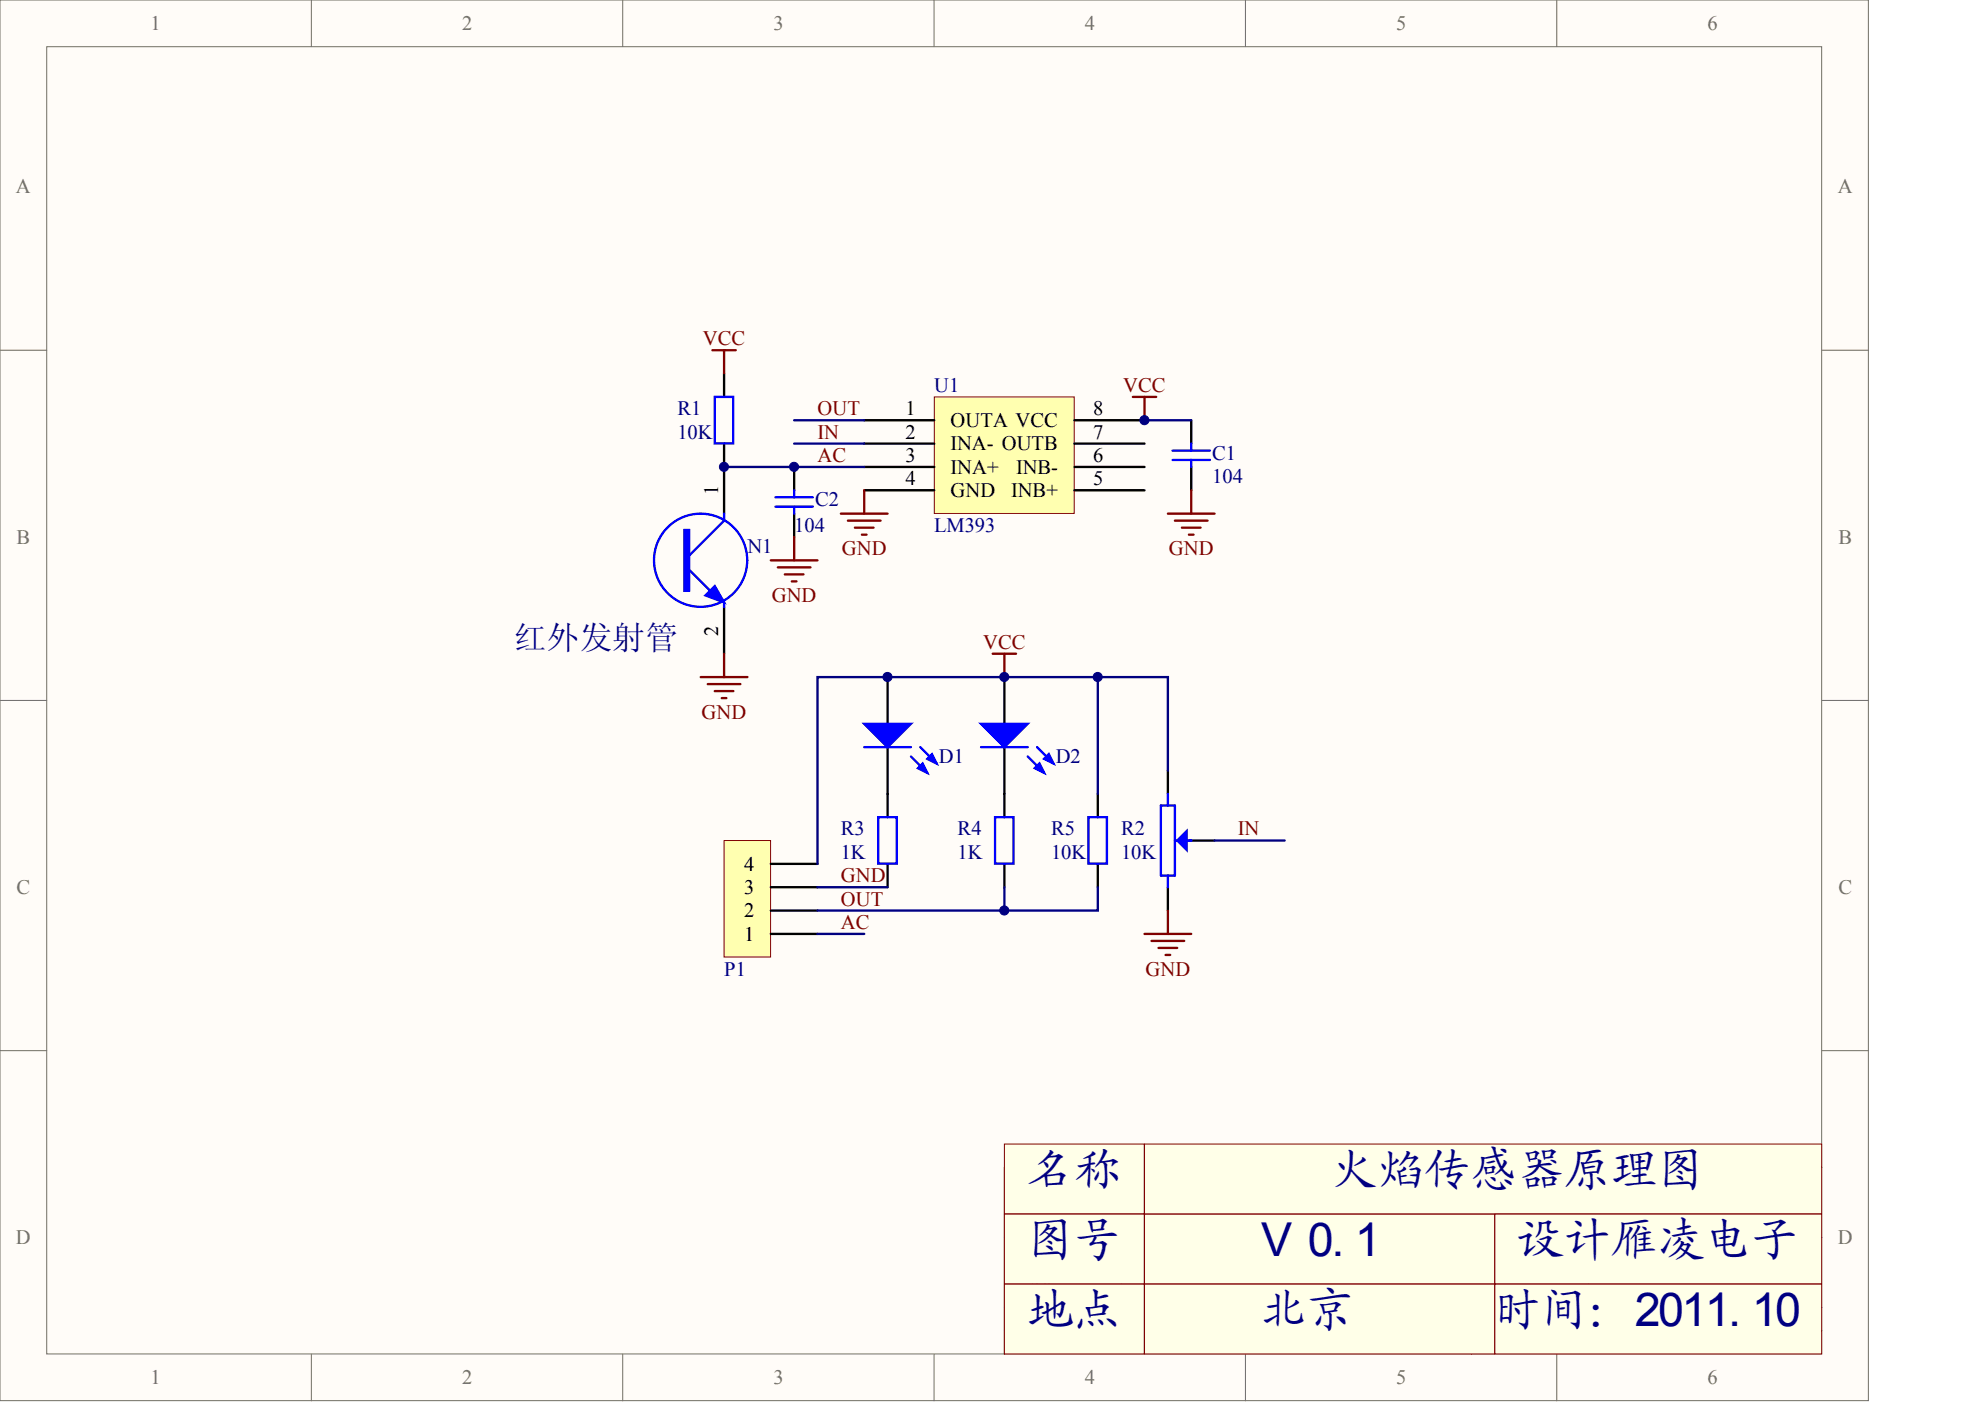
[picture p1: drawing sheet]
<svg xmlns="http://www.w3.org/2000/svg" width="840mm" height="594mm" viewBox="0 0 840 594" stroke-linecap="round" stroke-linejoin="round" font-family="sans-serif">
<g fill="#fffcf8" stroke="#716f64" stroke-width=".42">
<path d="M0 0h790.7v592.7h-790.7z"/>
<path d="M19.8 19.8h751.1v553.1h-751.1z"/>
</g>
<g fill="none" stroke="#716f64" stroke-width=".42">
<path d="M131.8 0v19.8M263.5 0v19.8M395.3 0v19.8M527.1 0v19.8M658.8 0v19.8M0 148.2h19.8M771 148.2h19.8M0 296.4h19.8M771 296.4h19.8M0 444.6h19.8M771 444.6h19.8M131.8 573v19.8"/>
<path d="M263.5 573v19.8M395.3 573v19.8M527.1 573v19.8M658.8 573v19.8"/>
</g>
<path d="M771 494h-346v79M425 523.6h346M474.5 523.6v29.6M672.2 523.6v29.6M425 553.2h346M622.7 553.2v19.8M425 563.1h346" fill="none" stroke="#000" stroke-width=".42"/>
<path d="M395.4 168h59.2v49.2h-59.2z" fill="#ffffb0" stroke="#800000" stroke-width=".42"/>
<g fill="none" stroke="#000" stroke-width=".99">
<path d="M306.4 158.1v9.9M365.7 177.8h29.7M454.7 177.8h29.7M504.1 177.8v9.9M306.4 187.7v9.9M336.1 197.6v9.9M365.7 187.7h29.7M365.7 197.6h29.7M454.7 187.7h29.7M454.7 197.6h29.7M504.1 197.6v9.9M336.1 217.3v9.9"/>
<path d="M365.7 207.5h29.7M454.7 207.5h29.7M375.6 286.5v19.8M425 286.5v19.8M375.6 316.1v29.7M425 316.1v29.7M464.6 335.9v9.9M494.2 326v9.9M504.1 355.7h9.9M375.6 365.5v9.9M425 365.5v9.9M464.6 365.5v9.9"/>
<path d="M494.2 375.4v9.9"/>
</g>
<g fill="none" stroke="#00f" stroke-width=".99">
<path d="M302.5 168h7.8v19.6h-7.8zM496.2 194.6h15.8M496.2 190.7h15.8M504.1 187.7v3M504.1 194.6v3M328.2 210.4h15.8M328.2 214.4h15.8M336.1 207.5v2.9M336.1 214.4v2.9M365.7 316.1h19.8M389.5 316.1l6.9 7M415.2 316.1h19.7"/>
<path d="M438.9 316.1l6.9 7M385.5 320.1l6.9 6.9M434.9 320.1l6.9 6.9M494.2 335.9v4.9M371.7 345.8h7.8v19.6h-7.8zM421.1 345.8h7.8v19.6h-7.8zM460.6 345.8h7.8v19.6h-7.8zM491.3 340.8h5.9v29.7h-5.9zM497.2 355.7h6.9M494.2 370.5v4.9"/>
</g>
<g fill="#00f" stroke="#00f" stroke-width=".99">
<path d="M365.7 306.3h19.8l-9.9 9.8z"/>
<path d="M388.5 325l1.9-1.9 2 3.9z"/>
<path d="M392.4 321.1l2-2 2 4z"/>
<path d="M415.2 306.3h19.7l-9.9 9.8z"/>
<path d="M437.9 325l2-1.9 1.9 3.9z"/>
<path d="M441.8 321.1l2-2 2 4z"/>
<path d="M498.2 355.7l3.9-4v7.9z"/>
</g>
<g fill="none" stroke="#800000" stroke-width=".99">
<path d="M301.5 148.2h9.9M306.4 148.2v9.9M479.4 168h9.9M484.4 168v9.8M355.9 217.3h19.7M365.7 207.5v9.8M494.2 217.3h19.8M504.1 207.5v9.8M326.2 237.1h19.8M336.1 227.2v9.9M358.8 220.3h13.9M361.8 223.3h7.9"/>
<path d="M364.7 226.2h2M497.2 220.3h13.8M500.2 223.3h7.9M503.1 226.2h2M329.2 240.1h13.8M332.1 243h7.9M335.1 246h2"/>
</g>
<path d="M336.1 177.8h29.6M484.4 177.8h19.7M336.1 187.7h29.6" fill="none" stroke="#000080" stroke-width=".99"/>
<path d="M306.4 355.7h19.7v49.3h-19.7z" fill="#ffffb0" stroke="#800000" stroke-width=".42"/>
<path d="M306.4 197.6v19.7M306.4 256.9v19.7M326.2 375.4h19.8M326.2 365.5h19.8M326.2 395.2h19.8M326.2 385.3h19.8" fill="none" stroke="#000" stroke-width=".99"/>
<path d="M306.4 197.6h59.3M464.6 286.5v49.4M494.2 326v-39.5h-148.2v79M514 355.7h29.7M346 375.4h29.6M425 375.4v9.9M464.6 375.4v9.9h-118.6M346 395.2h19.7" fill="none" stroke="#000080" stroke-width=".99"/>
<path d="M306.4 276.6v9.9M420.1 276.6h9.9M425 276.6v9.9M296.5 286.5h19.8M299.5 289.5h13.8M302.5 292.4h7.9M305.4 295.4h2M484.4 395.2h19.7M487.3 398.1h13.9M494.2 385.3v9.9M490.3 401.1h7.9M493.2 404.1h2" fill="none" stroke="#800000" stroke-width=".99"/>
<g fill="none" stroke="#00f" stroke-width=".99">
<path d="M306.4 217.3v3l-14.8 14.8M291.6 241.1l8.9 8.8M306.4 254.9v2"/>
<circle cx="296.5" cy="237.1" r="19.7"/>
</g>
<g fill="#00f" stroke="#00f" stroke-width=".99">
<path d="M298.5 251.9l4-3.9 3.9 6.9z"/>
<path d="M289.6 224.3h2v25.6h-2z" fill-rule="evenodd"/>
</g>
<g fill="#ffffe8" stroke="#800000" stroke-width=".42">
<path d="M425 484.1h59.3v29.5h-59.3z"/>
<path d="M425 513.7h59.3v29.6h-59.3z"/>
<path d="M484.4 513.7h148.1v29.6h-148.1z"/>
<path d="M425 543.4h59.3v29.5h-59.3z"/>
<path d="M484.4 543.4h148.1v29.5h-148.1z"/>
<path d="M484.4 484.1h286.5v29.5h-286.5z"/>
<path d="M632.6 513.7h138.3v29.6h-138.3z"/>
<path d="M632.6 543.4h138.3v29.5h-138.3z"/>
</g>
<g fill="#000080" stroke="#000080" stroke-width=".42">
<circle cx="306.4" cy="197.5" r="1.93"/>
<circle cx="336" cy="197.5" r="1.93"/>
<circle cx="375.6" cy="286.5" r="1.93"/>
<circle cx="425" cy="385.2" r="1.93"/>
<circle cx="425" cy="286.5" r="1.93"/>
<circle cx="464.5" cy="286.5" r="1.93"/>
<circle cx="484.3" cy="177.8" r="1.93"/>
</g>
<g font-size="19.8" fill="#000080">
<text x="434.9" y="502">名称</text>
<text x="563.4" y="502">火焰传感器原理图</text>
<text x="434.9" y="531.6">图号</text>
<text x="533.8" y="531.6">V 0. 1</text>
<text x="642.5" y="531.6">设计雁凌电子</text>
<text x="434.9" y="561.2">地点</text>
<text x="533.8" y="561.2">北京</text>
<text x="632.6" y="561.2">时间：2011. 10</text>
</g>
<text font-size="13.8" fill="#000080" x="217.5" y="274.7">红外发射管</text>
<g font-size="8.7" fill="#716f64">
<text x="63.8" y="12.7">1</text>
<text x="195.5" y="12.7">2</text>
<text x="327.3" y="12.7">3</text>
<text x="459" y="12.7">4</text>
<text x="590.8" y="12.7">5</text>
<text x="722.6" y="12.7">6</text>
<text x="6.7" y="81.8">A</text>
<text x="777.7" y="81.8">A</text>
<text x="7" y="230">B</text>
<text x="778" y="230">B</text>
<text x="7" y="378.2">C</text>
<text x="778" y="378.2">C</text>
<text x="6.7" y="526.4">D</text>
<text x="777.7" y="526.4">D</text>
<text x="63.8" y="585.7">1</text>
<text x="195.5" y="585.7">2</text>
<text x="327.3" y="585.7">3</text>
<text x="459" y="585.7">4</text>
<text x="590.8" y="585.7">5</text>
<text x="722.6" y="585.7">6</text>
</g>
<g font-size="8.7" fill="#800000">
<text x="297.4" y="146.1">VCC</text>
<text x="475.4" y="165.8">VCC</text>
<text x="346" y="175.7">OUT</text>
<text x="346" y="185.6">IN</text>
<text x="346" y="195.5">AC</text>
<text x="356.2" y="235">GND</text>
<text x="494.6" y="235">GND</text>
<text x="326.6" y="254.7">GND</text>
<text x="416" y="274.5">VCC</text>
<text x="296.9" y="304.1">GND</text>
<text x="523.9" y="353.5">IN</text>
<text x="355.9" y="373.3">GND</text>
<text x="355.9" y="383.2">OUT</text>
<text x="355.9" y="393">AC</text>
<text x="484.7" y="412.8">GND</text>
</g>
<g font-size="8.7" fill="#000080">
<text x="395.4" y="165.8">U1</text>
<text x="286.7" y="175.7">R1</text>
<text x="286.7" y="185.6">10K</text>
<text x="513" y="194.5">C1</text>
<text x="513" y="204.3">104</text>
<text x="345" y="214.2">C2</text>
<text x="336.1" y="225.1">104</text>
<text x="395.4" y="225.1">LM393</text>
<text x="316.3" y="234">N1</text>
<text x="397.4" y="322.9">D1</text>
<text x="446.8" y="322.9">D2</text>
<text x="355.9" y="353.5">R3</text>
<text x="405.3" y="353.5">R4</text>
<text x="444.8" y="353.5">R5</text>
<text x="474.5" y="353.5">R2</text>
<text x="355.9" y="363.4">1K</text>
<text x="405.3" y="363.4">1K</text>
<text x="444.8" y="363.4">10K</text>
<text x="474.5" y="363.4">10K</text>
<text x="306.4" y="412.8">P1</text>
</g>
<g font-size="8.7">
<text x="383.1" y="175.7">1</text>
<text x="462.6" y="175.7">8</text>
<text x="383.1" y="185.6">2</text>
<text x="402.3" y="180.6">OUTA VCC</text>
<text x="462.6" y="185.6">7</text>
<text x="402.3" y="190.5">INA- OUTB</text>
<text x="383.1" y="195.5">3</text>
<text x="462.6" y="195.5">6</text>
<text x="402.3" y="200.4">INA+</text>
<text x="430.1" y="200.4">INB-</text>
<text x="383.1" y="205.3">4</text>
<text x="462.6" y="205.3">5</text>
<text x="402.3" y="210.3">GND</text>
<text x="427.9" y="210.3">INB+</text>
<text x="314.9" y="368.3">4</text>
<text x="314.9" y="378.2">3</text>
<text x="314.9" y="388.1">2</text>
<text x="314.9" y="398">1</text>
<text x="430" y="501.7">Title</text>
<text x="430" y="531.4">Size</text>
<text x="479.4" y="531.4">Number</text>
<text x="677.1" y="531.4">Revision</text>
<text x="434.9" y="546.2">A4</text>
<text x="430" y="561">Date:</text>
<text x="474.5" y="561">2011-11-1</text>
<text x="627.7" y="561">Sheet</text>
<text x="655.6" y="561">of</text>
<text x="474.5" y="570.9">D:\</text>
<text x="627.7" y="570.9">Drawn By:</text>
</g>
<g font-size="8.6">
<text x="303.9" y="209.4" transform="rotate(-90 303.9 209.4)">1</text>
<text x="303.9" y="269.2" transform="rotate(-90 303.9 269.2)">2</text>
</g>
</svg>
